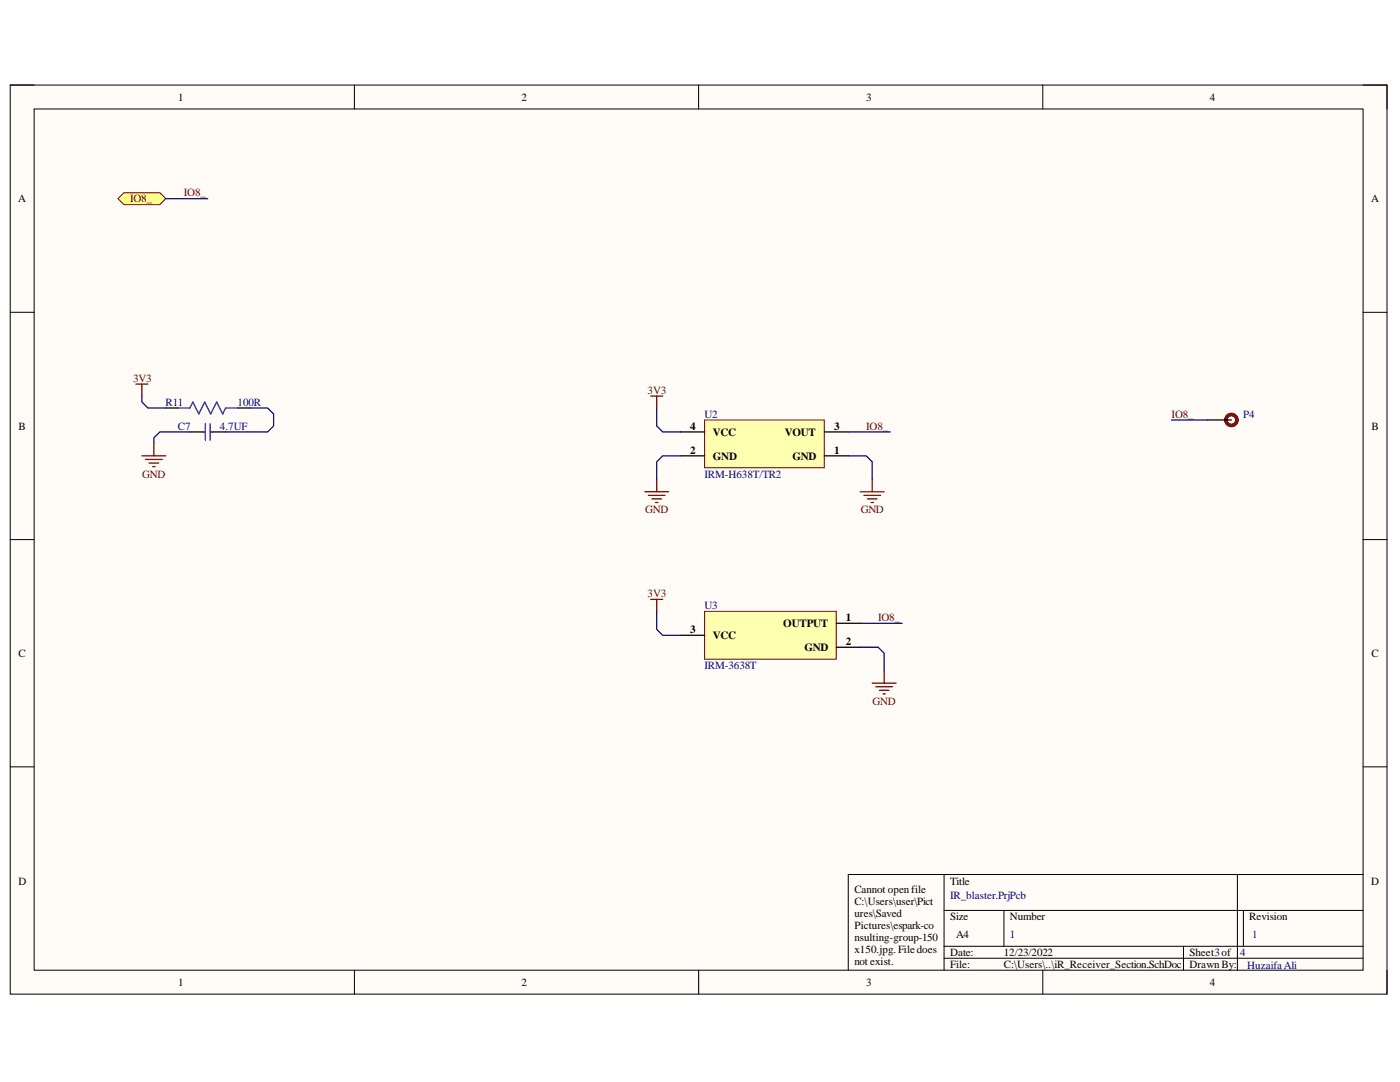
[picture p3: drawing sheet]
<svg xmlns="http://www.w3.org/2000/svg" width="279mm" height="216mm" viewBox="0 0 279 216" stroke-linecap="round" stroke-linejoin="round" font-family="sans-serif">
<path d="M2 17h274.8v181.4h-274.8z" fill-rule="evenodd" fill="#fffcf8"/>
<path d="M2 17h274.8v181.4h-274.8z" fill="none" stroke="#000" stroke-width=".2"/>
<path d="M6.8 21.7h265.2v171.9h-265.2z" fill-rule="evenodd" fill="#fffcf8"/>
<g fill="none" stroke="#000" stroke-width=".2">
<path d="M2 17h4.8M70.7 17v4.7M139.4 17v4.7M208.1 17v4.7M272 17h4.8v4.7M6.8 21.7h265.2v171.9h-265.2zM2 62.3h4.8M272 62.3h4.8M2 107.7h4.8M272 107.7h4.8M2 153h4.8M272 153h4.8"/>
<path d="M188.4 174.5v19.1M246.9 174.5v19.1M272 174.5h-102.7v19.1M70.7 193.6v4.8M139.4 193.6v4.8M188.4 181.7h83.6M188.4 188.8h83.6M188.4 191.2h83.6M200.4 181.7v7.1M208.1 193.6v4.8M236.2 188.8v4.8M248.1 181.7v7.1"/>
<path d="M276.8 193.6v4.8"/>
</g>
<path d="M140.6 83.8h23.9v9.5h-23.9z" fill-rule="evenodd" fill="#ffffb0"/>
<path d="M140.6 83.8h23.9v9.5h-23.9z" fill="none" stroke="#800000" stroke-width=".2"/>
<path d="M135.8 91h4.8M135.8 86.2h4.8M164.5 91h4.8M164.5 86.2h4.8" fill="none" stroke="#000" stroke-width=".25"/>
<path d="M140.6 122h26.3v9.5h-26.3z" fill-rule="evenodd" fill="#ffffb0"/>
<path d="M140.6 122h26.3v9.5h-26.3z" fill="none" stroke="#800000" stroke-width=".2"/>
<path d="M33.1 81.4h2.4M37.9 86.2h3.1M41.9 86.2h3.1M47.4 81.4h2.4M241 83.8h4.8M135.8 126.8h4.8M166.9 124.4h4.8M166.9 129.1h4.8" fill="none" stroke="#000" stroke-width=".25"/>
<path d="M35.5 81.4h2.4l.6-1.2 1.2 2.4 1.2-2.4 1.2 2.4 1.2-2.4 1.1 2.4 .6-1.2h2.4M40.5 86.2h.5M41 84.5v3.4M41.9 84.5v3.4M41.9 86.2h.5" fill="none" stroke="#00f" stroke-width=".25"/>
<g fill="none" stroke="#800000" stroke-width=".25">
<path d="M27.1 76.6h2.4M28.3 76.6v2.4M129.9 79h2.4M131.1 79v2.4M28.3 91h4.8M29 91.7h3.4M29.8 92.4h1.9M30.5 93.1h.5M30.7 88.6v2.4M128.7 98.1h4.7M129.4 98.8h3.3M130.1 99.6h1.9"/>
<path d="M131.1 95.7v2.4M171.7 98.1h4.8M172.4 98.8h3.3M173.1 99.6h1.9M174.1 95.7v2.4M129.9 119.6h2.4M130.8 100.3h.5M131.1 119.6v2.4M173.8 100.3h.5M174.1 136.3h4.7M174.8 137h3.3M175.5 137.7h1.9"/>
<path d="M176.2 138.5h.5M176.5 133.9v2.4"/>
</g>
<circle cx="245.8" cy="83.8" r="1.1" fill="none" stroke="#5b0f00" stroke-width=".68"/>
<path d="M23.5 39.6l1.2-1.2h7.2l1.2 1.2-1.2 1.2h-7.2z" fill-rule="evenodd" fill="#ffff80"/>
<path d="M23.5 39.6l1.2-1.2h7.2l1.2 1.2-1.2 1.2h-7.2z" fill="none" stroke="#800000" stroke-width=".2"/>
<path d="M33.1 39.6h8.4M28.3 79v1.2l1.2 1.2h3.6M37.9 86.2h-6l-1.2 1.2v1.2M49.8 81.4h3.6l1.2 1.2v2.4l-1.2 1.2h-8.4M131.1 81.4v3.6l1.2 1.2h3.5M135.8 91h-3.5l-1.2 1.2v3.5M169.3 91h3.6l1.2 1.2v3.5M169.3 86.2h8.3M233.8 83.8h7.2M131.1 122v3.6l1.2 1.2h3.5M171.7 129.1h3.6l1.2 1.2v3.6M171.7 124.4h8.3" fill="none" stroke="#000080" stroke-width=".25"/>
<g font-size="2.2">
<text x="35.6" y="20.1">1</text>
<text x="104.1" y="20.1">2</text>
<text x="172.9" y="20.1">3</text>
<text x="241.4" y="20.1">4</text>
<text x="3.6" y="40.4">A</text>
<text x="273.6" y="40.4">A</text>
<text x="3.7" y="85.7">B</text>
<text x="137.7" y="85.7">4</text>
<text x="142.3" y="87">VCC</text>
<text x="156.6" y="87">VOUT</text>
<text x="166.4" y="85.7">3</text>
<text x="273.7" y="85.7">B</text>
<text x="137.7" y="90.5">2</text>
<text x="142.3" y="91.7">GND</text>
<text x="158.2" y="91.7">GND</text>
<text x="166.4" y="90.5">1</text>
<text x="156.3" y="125.1">OUTPUT</text>
<text x="168.8" y="124">1</text>
<text x="3.7" y="131.1">C</text>
<text x="137.7" y="126.3">3</text>
<text x="142.3" y="127.5">VCC</text>
<text x="160.5" y="129.9">GND</text>
<text x="168.8" y="128.7">2</text>
<text x="273.7" y="131.1">C</text>
<text x="3.7" y="176.5">D</text>
<text x="170.5" y="178.3">Cannot openfile</text>
<text x="189.6" y="176.5">Title</text>
<text x="273.6" y="176.5">D</text>
<text x="170.5" y="180.6">C:\Users\user\Pict</text>
<text x="170.5" y="183">ures\Saved</text>
<text x="170.5" y="185.4">Pictures\espark-co</text>
<text x="189.6" y="183.6">Size</text>
<text x="201.5" y="183.6">Number</text>
<text x="249.3" y="183.6">Revision</text>
<text x="170.5" y="187.8">nsulting-group-150</text>
<text x="170.5" y="190.2">x150.jpg.Filedoes</text>
<text x="189.6" y="190.8">Date:</text>
<text x="190.8" y="187.2">A4</text>
<text x="200.3" y="190.8">12/23/2022</text>
<text x="237.4" y="190.8">Sheet3of</text>
<text x="35.6" y="196.8">1</text>
<text x="104.1" y="196.8">2</text>
<text x="170.5" y="192.5">not exist.</text>
<text x="172.9" y="196.8">3</text>
<text x="189.6" y="193.1">File:</text>
<text x="200.3" y="193.1">C:\Users\..\iR_Receiver_Section.SchDoc</text>
<text x="237.4" y="193.1">Drawn By:</text>
<text x="241.4" y="196.8">4</text>
</g>
<g font-size="2.2" fill="#800000">
<text x="26" y="40.4">IO8_</text>
<text x="36.7" y="39.2">IO8_</text>
<text x="26.5" y="76.2">3V3</text>
<text x="129.3" y="78.6">3V3</text>
<text x="233.8" y="83.3">IO8_</text>
<text x="172.9" y="85.7">IO8_</text>
<text x="28.4" y="95.3">GND</text>
<text x="128.7" y="102.4">GND</text>
<text x="171.8" y="102.4">GND</text>
<text x="129.3" y="119.2">3V3</text>
<text x="175.2" y="124">IO8_</text>
<text x="174.1" y="140.7">GND</text>
</g>
<g font-size="2.2" fill="#000080">
<text x="33.1" y="81">R11</text>
<text x="47.4" y="81">100R</text>
<text x="140.6" y="83.3">U2</text>
<text x="248.1" y="83.3">P4</text>
<text x="35.5" y="85.7">C7</text>
<text x="43.9" y="85.7">4.7UF</text>
<text x="140.6" y="95.3">IRM-H638T/TR2</text>
<text x="140.6" y="121.5">U3</text>
<text x="140.6" y="133.5">IRM-3638T</text>
<text x="189.6" y="179.4">IR_blaster.PrjPcb</text>
<text x="201.5" y="187.2">1</text>
<text x="247.5" y="190.8">4</text>
<text x="249.9" y="187.2">1</text>
<text x="248.9" y="193.4">Huzaifa Ali</text>
</g>
</svg>
